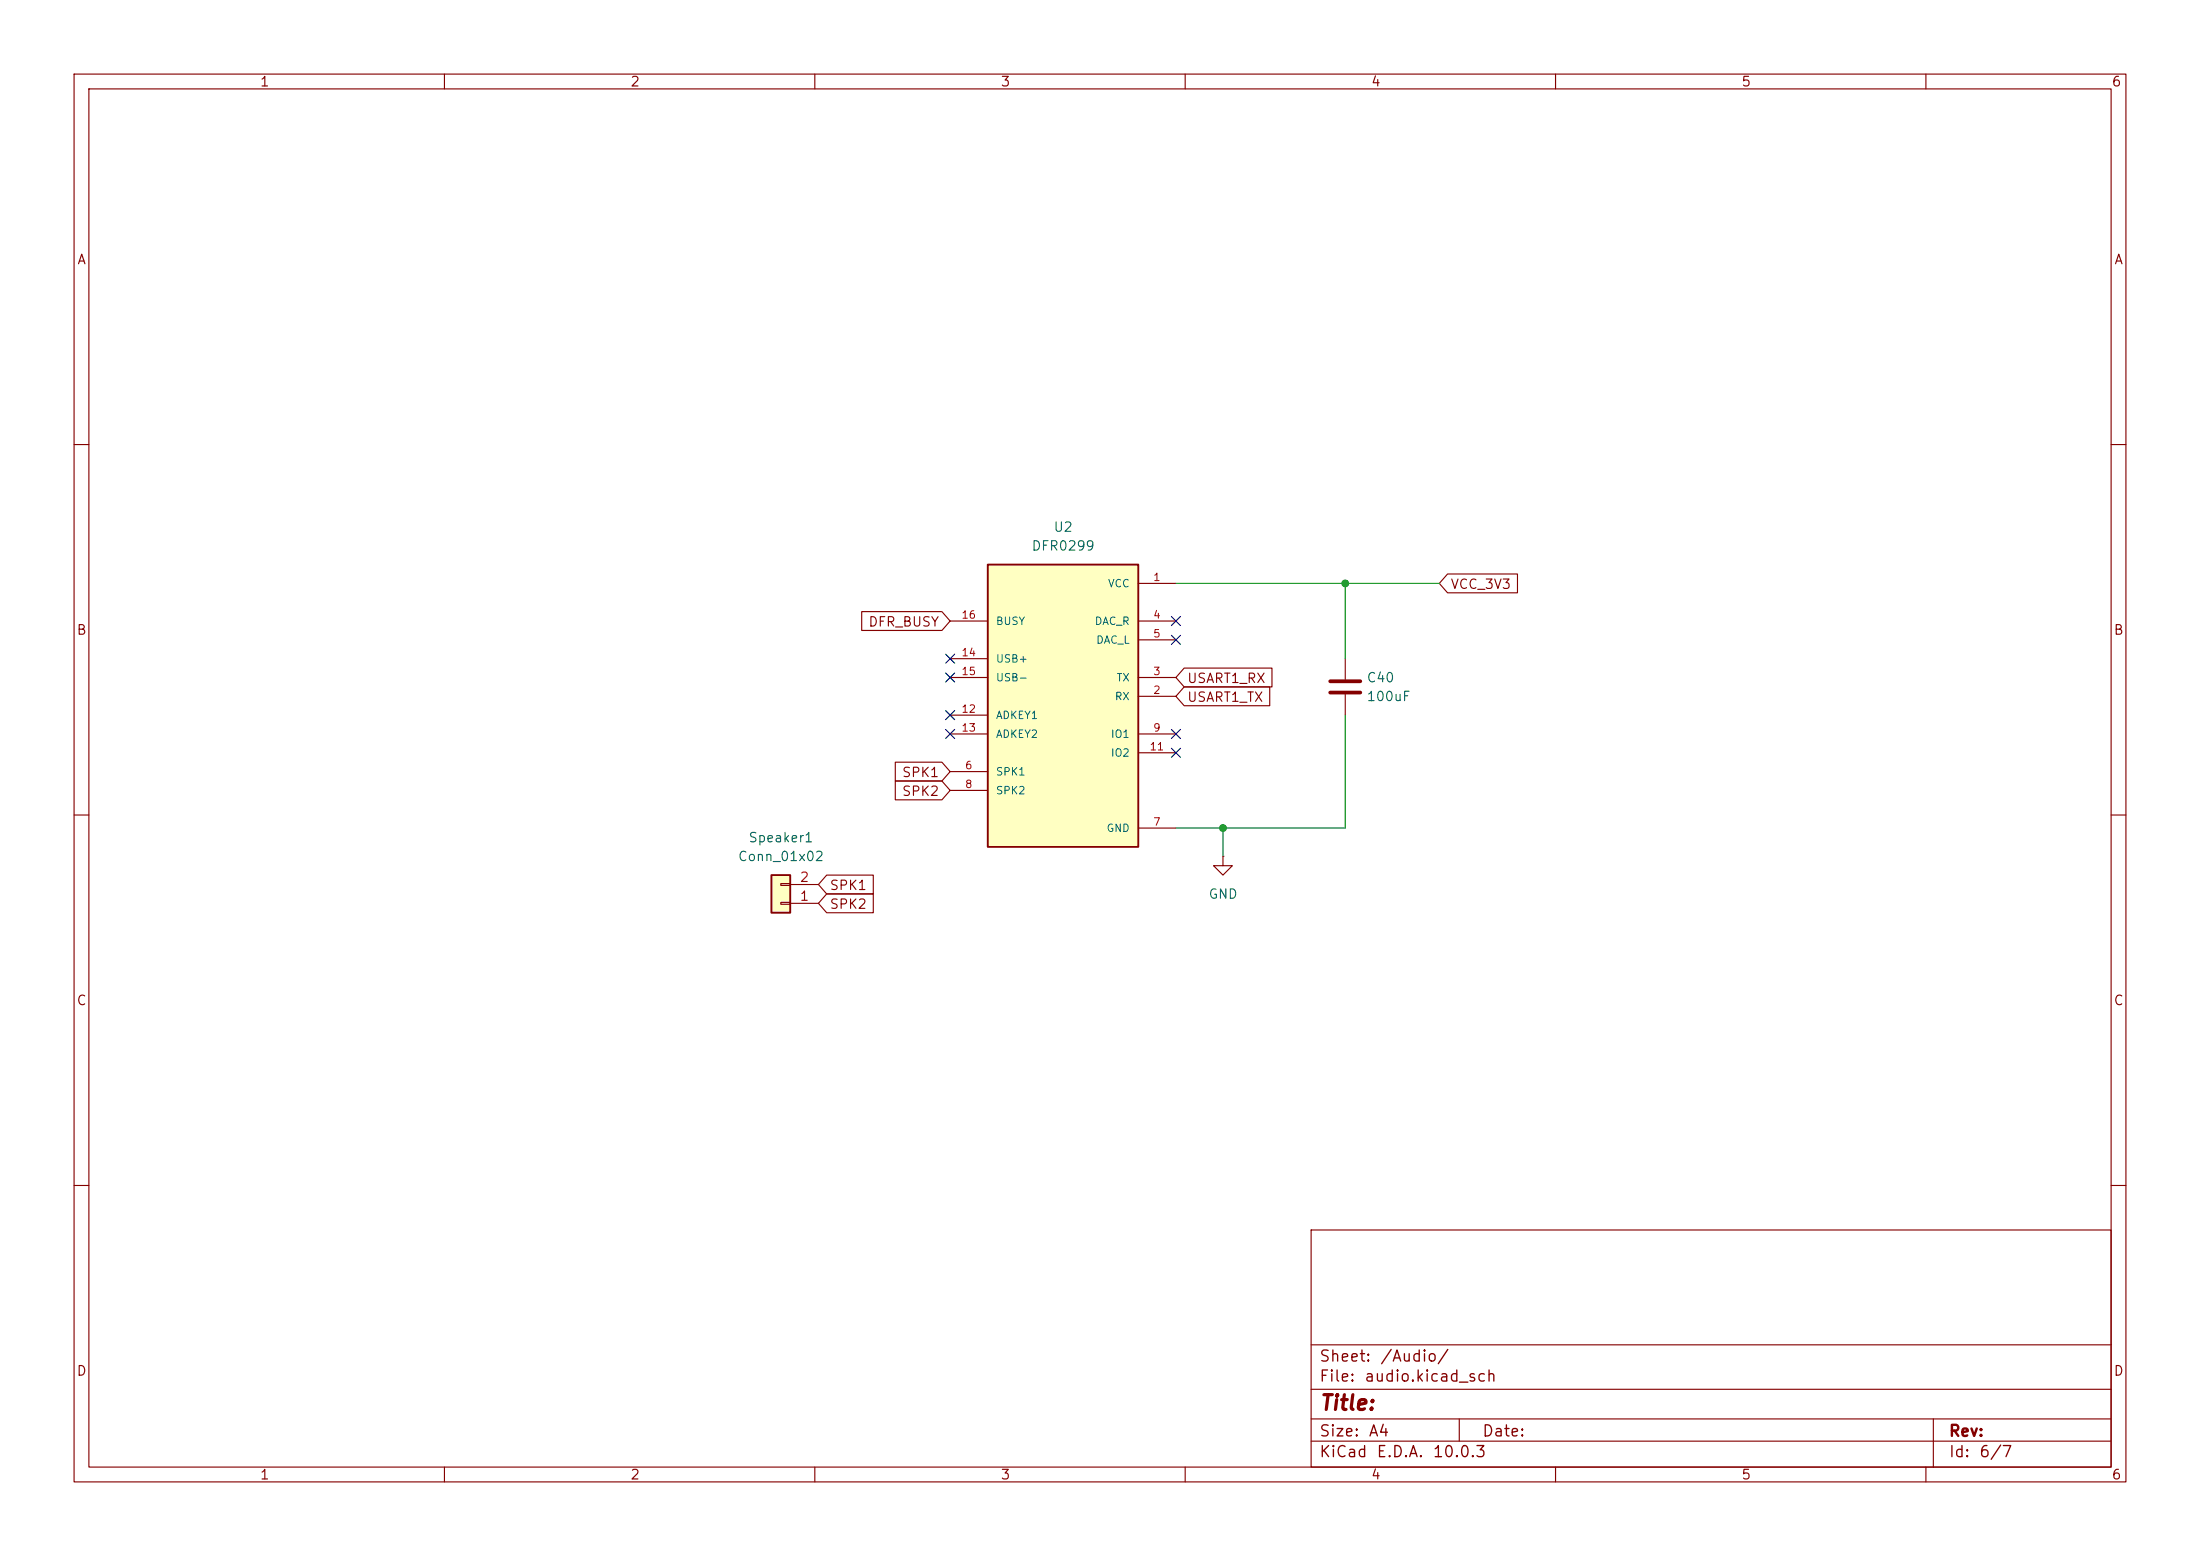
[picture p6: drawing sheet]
(kicad_sch
 (version 20260306)
 (generator "eeschema")
 (generator_version "10.0")
 (paper "A4")
 (lib_symbols
  (symbol "Connector_Generic:Conn_01x02"
   (pin_names
    (offset 1.016) (hide yes)) (exclude_from_sim no) (in_bom yes) (on_board yes)
   (in_pos_files yes)
   (duplicate_pin_numbers_are_jumpers no)
   (property "Reference" "J" (at 0 2.54 0) (show_name no) (do_not_autoplace no) (effects (font (size 1.27 1.27))))
   (property "Value" "Conn_01x02" (at 0 -5.08 0) (show_name no) (do_not_autoplace no) (effects (font (size 1.27 1.27))))
   (property "Footprint" "" (at 0 0 0) (show_name no) (do_not_autoplace no) (hide yes) (effects (font (size 1.27 1.27))))
   (property "Datasheet" "" (at 0 0 0) (show_name no) (do_not_autoplace no) (hide yes) (effects (font (size 1.27 1.27))))
   (property "Description" "Generic connector, single row, 01x02, script generated (kicad-library-utils/schlib/autogen/connector/)" (at 0 0 0) (show_name no) (do_not_autoplace no) (hide yes) (effects (font (size 1.27 1.27))))
   (symbol "Conn_01x02_1_1"
    (rectangle (start -1.27 1.27) (end 1.27 -3.81) (stroke (width 0.254) (type default)) (fill (type background)))
    (rectangle (start -1.27 0.127) (end 0 -0.127) (stroke (width 0.1524) (type default)) (fill (type none)))
    (rectangle (start -1.27 -2.413) (end 0 -2.667) (stroke (width 0.1524) (type default)) (fill (type none)))
    (pin passive line (at -5.08 0 0) (length 3.81) (name "Pin_1" (effects (font (size 1.27 1.27)))) (number "1" (effects (font (size 1.27 1.27)))))
    (pin passive line (at -5.08 -2.54 0) (length 3.81) (name "Pin_2" (effects (font (size 1.27 1.27)))) (number "2" (effects (font (size 1.27 1.27))))))
   (embedded_fonts no))
  (symbol "DFR0299_DFPLAYER:DFR0299"
   (pin_names
    (offset 1.016)) (exclude_from_sim no) (in_bom yes) (on_board yes)
   (in_pos_files yes)
   (duplicate_pin_numbers_are_jumpers no)
   (property "Reference" "U" (at -10.16 18.542 0) (show_name no) (do_not_autoplace no) (effects (font (size 1.27 1.27)) (justify left bottom)))
   (property "Value" "DFR0299" (at -10.16 -22.86 0) (show_name no) (do_not_autoplace no) (effects (font (size 1.27 1.27)) (justify left bottom)))
   (property "Footprint" "DFR0299:MODULE_DFR0299" (at 0 0 0) (show_name no) (do_not_autoplace no) (hide yes) (effects (font (size 1.27 1.27)) (justify bottom)))
   (property "Datasheet" "" (at 0 0 0) (show_name no) (do_not_autoplace no) (hide yes) (effects (font (size 1.27 1.27))))
   (property "Description" "Dfplayer - a Mini Mp3 Player" (at 0 0 0) (show_name no) (do_not_autoplace no) (hide yes) (effects (font (size 1.27 1.27)) (justify bottom)))
   (property "MF" "DFRobot" (at 0 0 0) (show_name no) (do_not_autoplace no) (hide yes) (effects (font (size 1.27 1.27)) (justify bottom)))
   (property "PACKAGE" "None" (at 0 0 0) (show_name no) (do_not_autoplace no) (hide yes) (effects (font (size 1.27 1.27)) (justify bottom)))
   (property "PRICE" "None" (at 0 0 0) (show_name no) (do_not_autoplace no) (hide yes) (effects (font (size 1.27 1.27)) (justify bottom)))
   (property "Package" "None" (at 0 0 0) (show_name no) (do_not_autoplace no) (hide yes) (effects (font (size 1.27 1.27)) (justify bottom)))
   (property "Check_prices" "https://www.snapeda.com/parts/DFR0299/DFRobot/view-part/?ref=eda" (at 0 0 0) (show_name no) (do_not_autoplace no) (hide yes) (effects (font (size 1.27 1.27)) (justify bottom)))
   (property "Price" "None" (at 0 0 0) (show_name no) (do_not_autoplace no) (hide yes) (effects (font (size 1.27 1.27)) (justify bottom)))
   (property "SnapEDA_Link" "https://www.snapeda.com/parts/DFR0299/DFRobot/view-part/?ref=snap" (at 0 0 0) (show_name no) (do_not_autoplace no) (hide yes) (effects (font (size 1.27 1.27)) (justify bottom)))
   (property "MP" "DFR0299" (at 0 0 0) (show_name no) (do_not_autoplace no) (hide yes) (effects (font (size 1.27 1.27)) (justify bottom)))
   (property "Purchase-URL" "https://www.snapeda.com/api/url_track_click_mouser/?unipart_id=588059&manufacturer=DFRobot&part_name=DFR0299&search_term=None" (at 0 0 0) (show_name no) (do_not_autoplace no) (hide yes) (effects (font (size 1.27 1.27)) (justify bottom)))
   (property "Availability" "In Stock" (at 0 0 0) (show_name no) (do_not_autoplace no) (hide yes) (effects (font (size 1.27 1.27)) (justify bottom)))
   (property "AVAILABILITY" "Unavailable" (at 0 0 0) (show_name no) (do_not_autoplace no) (hide yes) (effects (font (size 1.27 1.27)) (justify bottom)))
   (property "Description_1" "- MP3 Player Audio Arduino Platform Evaluation Expansion Board" (at 0 0 0) (show_name no) (do_not_autoplace no) (hide yes) (effects (font (size 1.27 1.27)) (justify bottom)))
   (symbol "DFR0299_0_0"
    (rectangle (start -10.16 -20.32) (end 10.16 17.78) (stroke (width 0.254) (type default)) (fill (type background)))
    (pin power_in line (at 15.24 15.24 180) (length 5.08) (name "VCC" (effects (font (size 1.016 1.016)))) (number "1" (effects (font (size 1.016 1.016)))))
    (pin input line (at 15.24 0 180) (length 5.08) (name "RX" (effects (font (size 1.016 1.016)))) (number "2" (effects (font (size 1.016 1.016)))))
    (pin output line (at 15.24 2.54 180) (length 5.08) (name "TX" (effects (font (size 1.016 1.016)))) (number "3" (effects (font (size 1.016 1.016)))))
    (pin output line (at 15.24 10.16 180) (length 5.08) (name "DAC_R" (effects (font (size 1.016 1.016)))) (number "4" (effects (font (size 1.016 1.016)))))
    (pin output line (at 15.24 7.62 180) (length 5.08) (name "DAC_L" (effects (font (size 1.016 1.016)))) (number "5" (effects (font (size 1.016 1.016)))))
    (pin passive line (at -15.24 -10.16 0) (length 5.08) (name "SPK1" (effects (font (size 1.016 1.016)))) (number "6" (effects (font (size 1.016 1.016)))))
    (pin power_in line (at 15.24 -17.78 180) (length 5.08) (name "GND" (effects (font (size 1.016 1.016)))) (number "7" (effects (font (size 1.016 1.016)))))
    (pin passive line (at -15.24 -12.7 0) (length 5.08) (name "SPK2" (effects (font (size 1.016 1.016)))) (number "8" (effects (font (size 1.016 1.016)))))
    (pin bidirectional line (at 15.24 -5.08 180) (length 5.08) (name "IO1" (effects (font (size 1.016 1.016)))) (number "9" (effects (font (size 1.016 1.016)))))
    (pin power_in line (at 15.24 -17.78 180) (length 5.08) (hide yes) (name "GND" (effects (font (size 1.016 1.016)))) (number "10" (effects (font (size 1.016 1.016)))))
    (pin bidirectional line (at 15.24 -7.62 180) (length 5.08) (name "IO2" (effects (font (size 1.016 1.016)))) (number "11" (effects (font (size 1.016 1.016)))))
    (pin input line (at -15.24 -2.54 0) (length 5.08) (name "ADKEY1" (effects (font (size 1.016 1.016)))) (number "12" (effects (font (size 1.016 1.016)))))
    (pin input line (at -15.24 -5.08 0) (length 5.08) (name "ADKEY2" (effects (font (size 1.016 1.016)))) (number "13" (effects (font (size 1.016 1.016)))))
    (pin input line (at -15.24 5.08 0) (length 5.08) (name "USB+" (effects (font (size 1.016 1.016)))) (number "14" (effects (font (size 1.016 1.016)))))
    (pin input line (at -15.24 2.54 0) (length 5.08) (name "USB-" (effects (font (size 1.016 1.016)))) (number "15" (effects (font (size 1.016 1.016)))))
    (pin input line (at -15.24 10.16 0) (length 5.08) (name "BUSY" (effects (font (size 1.016 1.016)))) (number "16" (effects (font (size 1.016 1.016))))))
   (embedded_fonts no))
  (symbol "Device:C"
   (pin_numbers (hide yes))
   (pin_names
    (offset 0.254)) (exclude_from_sim no) (in_bom yes) (on_board yes)
   (in_pos_files yes)
   (duplicate_pin_numbers_are_jumpers no)
   (property "Reference" "C" (at 0.635 2.54 0) (show_name no) (do_not_autoplace no) (effects (font (size 1.27 1.27)) (justify left)))
   (property "Value" "C" (at 0.635 -2.54 0) (show_name no) (do_not_autoplace no) (effects (font (size 1.27 1.27)) (justify left)))
   (property "Footprint" "" (at 0.9652 -3.81 0) (show_name no) (do_not_autoplace no) (hide yes) (effects (font (size 1.27 1.27))))
   (property "Datasheet" "" (at 0 0 0) (show_name no) (do_not_autoplace no) (hide yes) (effects (font (size 1.27 1.27))))
   (property "Description" "Unpolarized capacitor" (at 0 0 0) (show_name no) (do_not_autoplace no) (hide yes) (effects (font (size 1.27 1.27))))
   (symbol "C_0_1"
    (polyline (pts (xy -2.032 0.762) (xy 2.032 0.762)) (stroke (width 0.508) (type default)) (fill (type none)))
    (polyline (pts (xy -2.032 -0.762) (xy 2.032 -0.762)) (stroke (width 0.508) (type default)) (fill (type none))))
   (symbol "C_1_1"
    (pin passive line (at 0 3.81 270) (length 2.794) (name "" (effects (font (size 1.27 1.27)))) (number "1" (effects (font (size 1.27 1.27)))))
    (pin passive line (at 0 -3.81 90) (length 2.794) (name "" (effects (font (size 1.27 1.27)))) (number "2" (effects (font (size 1.27 1.27))))))
   (embedded_fonts no))
  (symbol "power:GND"
   (power global)
   (pin_numbers (hide yes))
   (pin_names
    (offset 0) (hide yes)) (exclude_from_sim no) (in_bom yes) (on_board yes)
   (in_pos_files yes)
   (duplicate_pin_numbers_are_jumpers no)
   (property "Reference" "#PWR" (at 0 -6.35 0) (show_name no) (do_not_autoplace no) (hide yes) (effects (font (size 1.27 1.27))))
   (property "Value" "GND" (at 0 -3.81 0) (show_name no) (do_not_autoplace no) (effects (font (size 1.27 1.27))))
   (property "Footprint" "" (at 0 0 0) (show_name no) (do_not_autoplace no) (hide yes) (effects (font (size 1.27 1.27))))
   (property "Datasheet" "" (at 0 0 0) (show_name no) (do_not_autoplace no) (hide yes) (effects (font (size 1.27 1.27))))
   (property "Description" "Power symbol creates a global label with name \"GND\" , ground" (at 0 0 0) (show_name no) (do_not_autoplace no) (hide yes) (effects (font (size 1.27 1.27))))
   (symbol "GND_0_1"
    (polyline (pts (xy 0 0) (xy 0 -1.27) (xy 1.27 -1.27) (xy 0 -2.54) (xy -1.27 -1.27) (xy 0 -1.27)) (stroke (width 0) (type default)) (fill (type none))))
   (symbol "GND_1_1"
    (pin power_in line (at 0 0 270) (length 0) (name "" (effects (font (size 1.27 1.27)))) (number "1" (effects (font (size 1.27 1.27))))))
   (embedded_fonts no)))
 (junction
  (at 165.1 111.76)
  (diameter 0)
  (color 0 0 0 0))
 (junction
  (at 181.61 78.74)
  (diameter 0)
  (color 0 0 0 0))
 (no_connect
  (at 158.75 86.36))
 (no_connect
  (at 128.27 88.9))
 (no_connect
  (at 128.27 96.52))
 (no_connect
  (at 158.75 99.06))
 (no_connect
  (at 128.27 91.44))
 (no_connect
  (at 128.27 99.06))
 (no_connect
  (at 158.75 83.82))
 (no_connect
  (at 158.75 101.6))
 (wire
  (pts (xy 181.61 96.52) (xy 181.61 111.76))
  (stroke (width 0) (type default)))
 (wire
  (pts (xy 165.1 111.76) (xy 158.75 111.76))
  (stroke (width 0) (type default)))
 (wire
  (pts (xy 181.61 78.74) (xy 158.75 78.74))
  (stroke (width 0) (type default)))
 (wire
  (pts (xy 181.61 111.76) (xy 165.1 111.76))
  (stroke (width 0) (type default)))
 (wire
  (pts (xy 181.61 88.9) (xy 181.61 78.74))
  (stroke (width 0) (type default)))
 (wire
  (pts (xy 165.1 115.57) (xy 165.1 111.76))
  (stroke (width 0) (type default)))
 (wire
  (pts (xy 194.31 78.74) (xy 181.61 78.74))
  (stroke (width 0) (type default)))
 (global_label "VCC_3V3"
  (shape input)
  (at 194.31 78.74 0)
  (fields_autoplaced yes)
  (effects (font (size 1.27 1.27)) (justify left))
  (property "Intersheetrefs" "${INTERSHEET_REFS}" (at 205.399 78.74 0) (hide yes) (show_name no) (do_not_autoplace no) (effects (font (size 1.27 1.27)) (justify left))))
 (global_label "SPK1"
  (shape input)
  (at 128.27 104.14 180)
  (fields_autoplaced yes)
  (effects (font (size 1.27 1.27)) (justify right))
  (property "Intersheetrefs" "${INTERSHEET_REFS}" (at 120.3258 104.14 0) (hide yes) (show_name no) (do_not_autoplace no) (effects (font (size 1.27 1.27)) (justify right))))
 (global_label "SPK2"
  (shape input)
  (at 128.27 106.68 180)
  (fields_autoplaced yes)
  (effects (font (size 1.27 1.27)) (justify right))
  (property "Intersheetrefs" "${INTERSHEET_REFS}" (at 120.3258 106.68 0) (hide yes) (show_name no) (do_not_autoplace no) (effects (font (size 1.27 1.27)) (justify right))))
 (global_label "SPK2"
  (shape input)
  (at 110.49 121.92 0)
  (fields_autoplaced yes)
  (effects (font (size 1.27 1.27)) (justify left))
  (property "Intersheetrefs" "${INTERSHEET_REFS}" (at 118.4342 121.92 0) (hide yes) (show_name no) (do_not_autoplace no) (effects (font (size 1.27 1.27)) (justify left))))
 (global_label "DFR_BUSY"
  (shape input)
  (at 128.27 83.82 180)
  (fields_autoplaced yes)
  (effects (font (size 1.27 1.27)) (justify right))
  (property "Intersheetrefs" "${INTERSHEET_REFS}" (at 115.79 83.82 0) (hide yes) (show_name no) (do_not_autoplace no) (effects (font (size 1.27 1.27)) (justify right))))
 (global_label "USART1_RX"
  (shape input)
  (at 158.75 91.44 0)
  (fields_autoplaced yes)
  (effects (font (size 1.27 1.27)) (justify left))
  (property "Intersheetrefs" "${INTERSHEET_REFS}" (at 172.258 91.44 0) (hide yes) (show_name no) (do_not_autoplace no) (effects (font (size 1.27 1.27)) (justify left))))
 (global_label "SPK1"
  (shape input)
  (at 110.49 119.38 0)
  (fields_autoplaced yes)
  (effects (font (size 1.27 1.27)) (justify left))
  (property "Intersheetrefs" "${INTERSHEET_REFS}" (at 118.4342 119.38 0) (hide yes) (show_name no) (do_not_autoplace no) (effects (font (size 1.27 1.27)) (justify left))))
 (global_label "USART1_TX"
  (shape input)
  (at 158.75 93.98 0)
  (fields_autoplaced yes)
  (effects (font (size 1.27 1.27)) (justify left))
  (property "Intersheetrefs" "${INTERSHEET_REFS}" (at 171.9556 93.98 0) (hide yes) (show_name no) (do_not_autoplace no) (effects (font (size 1.27 1.27)) (justify left))))
 (symbol
  (lib_id "DFR0299_DFPLAYER:DFR0299")
  (at 143.51 93.98 0)
  (unit 1)
  (body_style 1)
  (exclude_from_sim no)
  (in_bom yes)
  (on_board yes)
  (in_pos_files yes)
  (dnp no)
  (fields_autoplaced yes)
  (property "Reference" "U2" (at 143.51 71.12 0) (show_name no) (do_not_autoplace no) (effects (font (size 1.27 1.27))))
  (property "Value" "DFR0299" (at 143.51 73.66 0) (show_name no) (do_not_autoplace no) (effects (font (size 1.27 1.27))))
  (property "Footprint" "Module:DFR0299" (at 143.51 93.98 0) (hide yes) (show_name no) (do_not_autoplace no) (effects (font (size 1.27 1.27)) (justify bottom)))
  (property "Datasheet" "" (at 143.51 93.98 0) (hide yes) (show_name no) (do_not_autoplace no) (effects (font (size 1.27 1.27))))
  (property "Description" "Dfplayer - a Mini Mp3 Player" (at 143.51 93.98 0) (hide yes) (show_name no) (do_not_autoplace no) (effects (font (size 1.27 1.27)) (justify bottom)))
  (property "MF" "DFRobot" (at 143.51 93.98 0) (hide yes) (show_name no) (do_not_autoplace no) (effects (font (size 1.27 1.27)) (justify bottom)))
  (property "PACKAGE" "None" (at 143.51 93.98 0) (hide yes) (show_name no) (do_not_autoplace no) (effects (font (size 1.27 1.27)) (justify bottom)))
  (property "PRICE" "None" (at 143.51 93.98 0) (hide yes) (show_name no) (do_not_autoplace no) (effects (font (size 1.27 1.27)) (justify bottom)))
  (property "Package" "None" (at 143.51 93.98 0) (hide yes) (show_name no) (do_not_autoplace no) (effects (font (size 1.27 1.27)) (justify bottom)))
  (property "Check_prices" "https://www.snapeda.com/parts/DFR0299/DFRobot/view-part/?ref=eda" (at 143.51 93.98 0) (hide yes) (show_name no) (do_not_autoplace no) (effects (font (size 1.27 1.27)) (justify bottom)))
  (property "Price" "None" (at 143.51 93.98 0) (hide yes) (show_name no) (do_not_autoplace no) (effects (font (size 1.27 1.27)) (justify bottom)))
  (property "SnapEDA_Link" "https://www.snapeda.com/parts/DFR0299/DFRobot/view-part/?ref=snap" (at 143.51 93.98 0) (hide yes) (show_name no) (do_not_autoplace no) (effects (font (size 1.27 1.27)) (justify bottom)))
  (property "MP" "DFR0299" (at 143.51 93.98 0) (hide yes) (show_name no) (do_not_autoplace no) (effects (font (size 1.27 1.27)) (justify bottom)))
  (property "Purchase-URL" "https://www.snapeda.com/api/url_track_click_mouser/?unipart_id=588059&manufacturer=DFRobot&part_name=DFR0299&search_term=None" (at 143.51 93.98 0) (hide yes) (show_name no) (do_not_autoplace no) (effects (font (size 1.27 1.27)) (justify bottom)))
  (property "Availability" "In Stock" (at 143.51 93.98 0) (hide yes) (show_name no) (do_not_autoplace no) (effects (font (size 1.27 1.27)) (justify bottom)))
  (property "AVAILABILITY" "Unavailable" (at 143.51 93.98 0) (hide yes) (show_name no) (do_not_autoplace no) (effects (font (size 1.27 1.27)) (justify bottom)))
  (property "Description_1" "- MP3 Player Audio Arduino Platform Evaluation Expansion Board" (at 143.51 93.98 0) (hide yes) (show_name no) (do_not_autoplace no) (effects (font (size 1.27 1.27)) (justify bottom)))
  (pin "16")
  (pin "14")
  (pin "7")
  (pin "4")
  (pin "5")
  (pin "3")
  (pin "2")
  (pin "9")
  (pin "11")
  (pin "6")
  (pin "13")
  (pin "8")
  (pin "1")
  (pin "10")
  (pin "12")
  (pin "15"))
 (symbol
  (lib_id "Device:C")
  (at 181.61 92.71 0)
  (unit 1)
  (body_style 1)
  (exclude_from_sim no)
  (in_bom yes)
  (on_board yes)
  (in_pos_files yes)
  (dnp no)
  (property "Reference" "C40" (at 184.404 91.44 0) (show_name no) (do_not_autoplace no) (effects (font (size 1.27 1.27)) (justify left)))
  (property "Value" "100uF" (at 184.404 93.98 0) (show_name no) (do_not_autoplace no) (effects (font (size 1.27 1.27)) (justify left)))
  (property "Footprint" "Capacitor_SMD:C_0603_1608Metric" (at 182.5752 96.52 0) (hide yes) (show_name no) (do_not_autoplace no) (effects (font (size 1.27 1.27))))
  (property "Datasheet" "" (at 181.61 92.71 0) (hide yes) (show_name no) (do_not_autoplace no) (effects (font (size 1.27 1.27))))
  (property "Description" "Unpolarized capacitor" (at 181.61 92.71 0) (hide yes) (show_name no) (do_not_autoplace no) (effects (font (size 1.27 1.27))))
  (pin "2")
  (pin "1"))
 (symbol
  (lib_id "power:GND")
  (at 165.1 115.57 0)
  (unit 1)
  (body_style 1)
  (exclude_from_sim no)
  (in_bom yes)
  (on_board yes)
  (in_pos_files yes)
  (dnp no)
  (fields_autoplaced yes)
  (property "Reference" "#PWR014" (at 165.1 121.92 0) (hide yes) (show_name no) (do_not_autoplace no) (effects (font (size 1.27 1.27))))
  (property "Value" "GND" (at 165.1 120.65 0) (show_name no) (do_not_autoplace no) (effects (font (size 1.27 1.27))))
  (property "Footprint" "" (at 165.1 115.57 0) (hide yes) (show_name no) (do_not_autoplace no) (effects (font (size 1.27 1.27))))
  (property "Datasheet" "" (at 165.1 115.57 0) (hide yes) (show_name no) (do_not_autoplace no) (effects (font (size 1.27 1.27))))
  (property "Description" "Power symbol creates a global label with name \"GND\" , ground" (at 165.1 115.57 0) (hide yes) (show_name no) (do_not_autoplace no) (effects (font (size 1.27 1.27))))
  (pin "1"))
 (symbol
  (lib_id "Connector_Generic:Conn_01x02")
  (at 105.41 121.92 180)
  (unit 1)
  (body_style 1)
  (exclude_from_sim no)
  (in_bom yes)
  (on_board yes)
  (in_pos_files yes)
  (dnp no)
  (fields_autoplaced yes)
  (property "Reference" "Speaker1" (at 105.41 113.03 0) (show_name no) (do_not_autoplace no) (effects (font (size 1.27 1.27))))
  (property "Value" "Conn_01x02" (at 105.41 115.57 0) (show_name no) (do_not_autoplace no) (effects (font (size 1.27 1.27))))
  (property "Footprint" "Connector_PinHeader_2.54mm:PinHeader_1x02_P2.54mm_Vertical" (at 105.41 121.92 0) (hide yes) (show_name no) (do_not_autoplace no) (effects (font (size 1.27 1.27))))
  (property "Datasheet" "" (at 105.41 121.92 0) (hide yes) (show_name no) (do_not_autoplace no) (effects (font (size 1.27 1.27))))
  (property "Description" "Generic connector, single row, 01x02, script generated (kicad-library-utils/schlib/autogen/connector/)" (at 105.41 121.92 0) (hide yes) (show_name no) (do_not_autoplace no) (effects (font (size 1.27 1.27))))
  (pin "1")
  (pin "2")))
